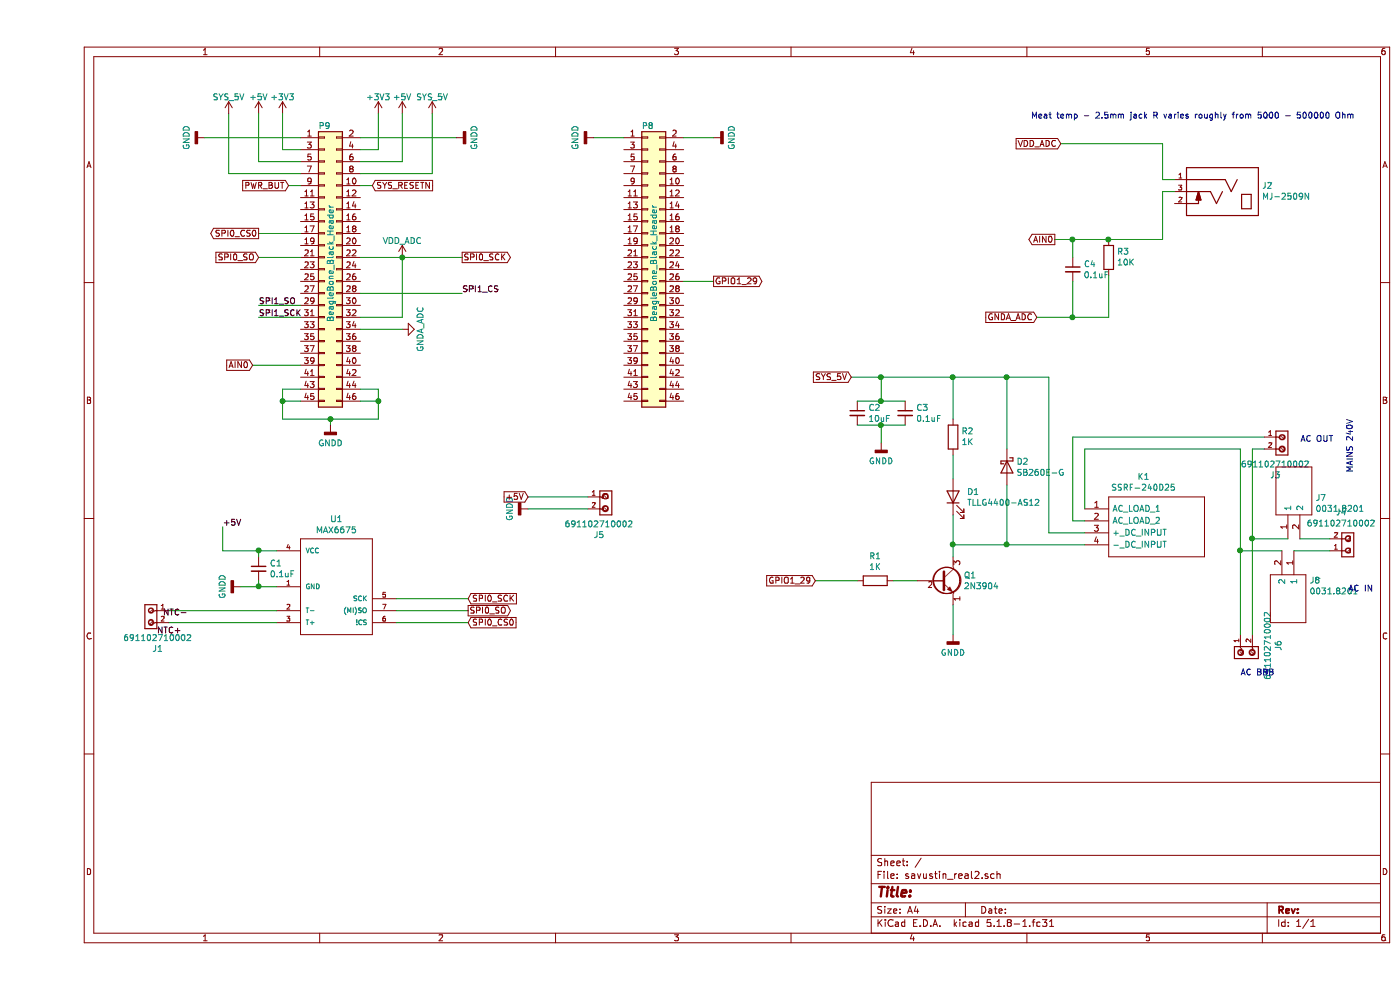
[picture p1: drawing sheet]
EESchema Schematic File Version 4
EELAYER 30 0
EELAYER END
$Descr A4 11693 8268
encoding utf-8
Sheet 1 1
Title ""
Date ""
Rev ""
Comp ""
Comment1 ""
Comment2 ""
Comment3 ""
Comment4 ""
$EndDescr
$Comp
L power:GNDD #PWR01
U 1 1
P 2450 3550
F 0 "#PWR01" H 2450 3300 50  0001 C CNN
F 1 "GNDD" H 2450 3400 50  0000 C CNN
F 2 "" H 2450 3550 60  0000 C CNN
F 3 "" H 2450 3550 60  0000 C CNN
	1    2450 3550
	1    0    0    -1  
$EndComp
Wire Wire Line
	2700 3250 2850 3250
Wire Wire Line
	2850 3250 2850 3350
Wire Wire Line
	2850 3500 2450 3500
Wire Wire Line
	2050 3500 2050 3350
Wire Wire Line
	2050 3250 2200 3250
Wire Wire Line
	2200 3350 2050 3350
Connection ~ 2050 3350
Wire Wire Line
	2700 3350 2850 3350
Connection ~ 2850 3350
Wire Wire Line
	2450 3550 2450 3500
Connection ~ 2450 3500
$Comp
L power:GNDD #PWR02
U 1 1
P 3500 1150
F 0 "#PWR02" H 3500 900 50  0001 C CNN
F 1 "GNDD" H 3500 1000 50  0000 C CNN
F 2 "" H 3500 1150 60  0000 C CNN
F 3 "" H 3500 1150 60  0000 C CNN
	1    3500 1150
	0    -1   -1   0   
$EndComp
$Comp
L power:GNDD #PWR03
U 1 1
P 1400 1150
F 0 "#PWR03" H 1400 900 50  0001 C CNN
F 1 "GNDD" H 1400 1000 50  0000 C CNN
F 2 "" H 1400 1150 60  0000 C CNN
F 3 "" H 1400 1150 60  0000 C CNN
	1    1400 1150
	0    1    1    0   
$EndComp
$Comp
L power:GNDD #PWR04
U 1 1
P 4650 1150
F 0 "#PWR04" H 4650 900 50  0001 C CNN
F 1 "GNDD" H 4650 1000 50  0000 C CNN
F 2 "" H 4650 1150 60  0000 C CNN
F 3 "" H 4650 1150 60  0000 C CNN
	1    4650 1150
	0    1    1    0   
$EndComp
$Comp
L power:GNDD #PWR05
U 1 1
P 5650 1150
F 0 "#PWR05" H 5650 900 50  0001 C CNN
F 1 "GNDD" H 5650 1000 50  0000 C CNN
F 2 "" H 5650 1150 60  0000 C CNN
F 3 "" H 5650 1150 60  0000 C CNN
	1    5650 1150
	0    -1   -1   0   
$EndComp
$Comp
L power:+3.3V #PWR06
U 1 1
P 2850 950
F 0 "#PWR06" H 2850 800 50  0001 C CNN
F 1 "+3V3" H 2850 1090 50  0000 C CNN
F 2 "" H 2850 950 60  0000 C CNN
F 3 "" H 2850 950 60  0000 C CNN
	1    2850 950 
	1    0    0    -1  
$EndComp
$Comp
L power:+5V #PWR07
U 1 1
P 3050 950
F 0 "#PWR07" H 3050 800 50  0001 C CNN
F 1 "+5V" H 3050 1090 50  0000 C CNN
F 2 "" H 3050 950 60  0000 C CNN
F 3 "" H 3050 950 60  0000 C CNN
	1    3050 950 
	1    0    0    -1  
$EndComp
Wire Wire Line
	2700 1250 2850 1250
Wire Wire Line
	2850 1250 2850 950 
Wire Wire Line
	2700 1350 3050 1350
Wire Wire Line
	3050 1350 3050 950 
Wire Wire Line
	3300 950  3300 1450
Wire Wire Line
	3300 1450 2700 1450
$Comp
L power:+3.3V #PWR08
U 1 1
P 2050 950
F 0 "#PWR08" H 2050 800 50  0001 C CNN
F 1 "+3V3" H 2050 1090 50  0000 C CNN
F 2 "" H 2050 950 60  0000 C CNN
F 3 "" H 2050 950 60  0000 C CNN
	1    2050 950 
	1    0    0    -1  
$EndComp
$Comp
L power:+5V #PWR09
U 1 1
P 1850 950
F 0 "#PWR09" H 1850 800 50  0001 C CNN
F 1 "+5V" H 1850 1090 50  0000 C CNN
F 2 "" H 1850 950 60  0000 C CNN
F 3 "" H 1850 950 60  0000 C CNN
	1    1850 950 
	1    0    0    -1  
$EndComp
Wire Wire Line
	2200 1250 2050 1250
Wire Wire Line
	2050 1250 2050 950 
Wire Wire Line
	2200 1350 1850 1350
Wire Wire Line
	1850 1350 1850 950 
Wire Wire Line
	2200 1450 1600 1450
Wire Wire Line
	1600 1450 1600 950 
Wire Wire Line
	2700 1150 3500 1150
Wire Wire Line
	2200 1150 1400 1150
Wire Wire Line
	4650 1150 4900 1150
Wire Wire Line
	5400 1150 5650 1150
$Comp
L pwr_BeagleBone:SYS_5V #PWR010
U 1 1
P 3300 950
F 0 "#PWR010" H 3300 800 50  0001 C CNN
F 1 "SYS_5V" H 3300 1090 50  0000 C CNN
F 2 "" H 3300 950 60  0000 C CNN
F 3 "" H 3300 950 60  0000 C CNN
	1    3300 950 
	1    0    0    -1  
$EndComp
$Comp
L pwr_BeagleBone:SYS_5V #PWR011
U 1 1
P 1600 950
F 0 "#PWR011" H 1600 800 50  0001 C CNN
F 1 "SYS_5V" H 1600 1090 50  0000 C CNN
F 2 "" H 1600 950 60  0000 C CNN
F 3 "" H 1600 950 60  0000 C CNN
	1    1600 950 
	1    0    0    -1  
$EndComp
$Comp
L pwr_BeagleBone:GNDA_ADC #PWR013
U 1 1
P 3050 2750
F 0 "#PWR013" H 3050 2500 50  0001 C CNN
F 1 "GNDA_ADC" H 3050 2600 50  0000 C CNN
F 2 "" H 3050 2750 60  0000 C CNN
F 3 "" H 3050 2750 60  0000 C CNN
	1    3050 2750
	0    -1   -1   0   
$EndComp
Wire Wire Line
	2700 2750 3050 2750
Text GLabel 2800 1550 2    50   Input ~ 0
SYS_RESETN
Wire Wire Line
	2700 1550 2800 1550
Text GLabel 2100 1550 0    50   Input ~ 0
PWR_BUT
Wire Wire Line
	2200 1550 2100 1550
$Comp
L Connector_Generic:Conn_02x23_Odd_Even P9
U 1 1
P 2400 2250
F 0 "P9" H 2400 3450 50  0000 C CNN
F 1 "BeagleBone_Black_Header" V 2450 2300 50  0000 C CNN
F 2 "Socket_BeagleBone_Black:Socket_BeagleBone_Black" H 2400 1400 60  0001 C CNN
F 3 "" H 2400 1400 60  0000 C CNN
	1    2400 2250
	1    0    0    -1  
$EndComp
$Comp
L Connector_Generic:Conn_02x23_Odd_Even P8
U 1 1
P 5100 2250
F 0 "P8" H 5100 3450 50  0000 C CNN
F 1 "BeagleBone_Black_Header" V 5150 2300 50  0000 C CNN
F 2 "Socket_BeagleBone_Black:Socket_BeagleBone_Black" H 5100 1400 60  0001 C CNN
F 3 "" H 5100 1400 60  0000 C CNN
	1    5100 2250
	1    0    0    -1  
$EndComp
Wire Wire Line
	2050 3350 2050 3250
Wire Wire Line
	2850 3350 2850 3500
Wire Wire Line
	2450 3500 2050 3500
$Comp
L spark-fun:MAX6675 U1
U 1 1
P 2500 4900
F 0 "U1" H 2500 5465 50  0000 C CNN
F 1 "MAX6675" H 2500 5374 50  0000 C CNN
F 2 "spark-fun:SOIC8" H 2530 5050 20  0001 C CNN
F 3 "" H 2500 4900 50  0001 C CNN
	1    2500 4900
	1    0    0    -1  
$EndComp
Wire Wire Line
	2700 2450 3550 2450
$Comp
L pwr_BeagleBone:VDD_ADC #PWR012
U 1 1
P 3050 2150
F 0 "#PWR012" H 3050 2000 50  0001 C CNN
F 1 "VDD_ADC" H 3050 2290 50  0000 C CNN
F 2 "" H 3050 2150 60  0000 C CNN
F 3 "" H 3050 2150 60  0000 C CNN
	1    3050 2150
	1    0    0    -1  
$EndComp
Wire Wire Line
	2700 2650 3050 2650
Wire Wire Line
	3050 2150 3050 2650
Wire Wire Line
	2200 2550 1850 2550
$Comp
L power:GNDD #PWR014
U 1 1
P 1700 4900
F 0 "#PWR014" H 1700 4650 50  0001 C CNN
F 1 "GNDD" H 1700 4750 50  0000 C CNN
F 2 "" H 1700 4900 60  0000 C CNN
F 3 "" H 1700 4900 60  0000 C CNN
	1    1700 4900
	0    1    1    0   
$EndComp
Wire Wire Line
	1700 4900 1850 4900
Wire Wire Line
	2000 4600 1850 4600
Wire Wire Line
	1550 4600 1550 4400
Wire Wire Line
	1850 4650 1850 4600
Connection ~ 1850 4600
Wire Wire Line
	1850 4600 1550 4600
Wire Wire Line
	1850 4850 1850 4900
Connection ~ 1850 4900
Wire Wire Line
	1850 4900 2000 4900
Text Label 3550 2450 0    50   ~ 0
SPI1_CS
Wire Wire Line
	3000 5200 3600 5200
Wire Wire Line
	3000 5100 3600 5100
Text Label 1850 2550 0    50   ~ 0
SPI1_SO
Wire Wire Line
	1850 2650 2200 2650
Text Label 1850 2650 0    50   ~ 0
SPI1_SCK
Wire Wire Line
	3000 5000 3600 5000
Text Label 1550 4400 0    50   ~ 0
+5V
$Comp
L connector2:691102710002 J1
U 1 1
P 900 5200
F 0 "J1" V 1117 5093 50  0000 C CNN
F 1 "691102710002" V 1026 5093 50  0000 C CNN
F 2 "connectors:691102710002" H 900 5200 50  0001 L BNN
F 3 "5mm" H 900 5200 50  0001 L BNN
F 4 "2" H 900 5200 50  0001 L BNN "Field4"
F 5 "250V(AC)" H 900 5200 50  0001 L BNN "Field5"
F 6 "Horizontal" H 900 5200 50  0001 L BNN "Field6"
F 7 "https://www.we-online.com/catalog/datasheet/691102710002.pdf" H 900 5200 50  0001 L BNN "Field7"
F 8 "THT" H 900 5200 50  0001 L BNN "Field8"
F 9 "691102710002" H 900 5200 50  0001 L BNN "Field9"
F 10 "22 to 14 (AWG) 0.326 to 2.08 (mm²)" H 900 5200 50  0001 L BNN "Field10"
F 11 "15A" H 900 5200 50  0001 L BNN "Field11"
F 12 "17.5A" H 900 5200 50  0001 L BNN "Field12"
F 13 "300V(AC)" H 900 5200 50  0001 L BNN "Field13"
	1    900  5200
	0    -1   1    0   
$EndComp
Wire Wire Line
	10050 3750 10050 4600
Wire Wire Line
	5400 2350 5650 2350
Text GLabel 5650 2350 2    50   Output ~ 0
GPIO1_29
Wire Wire Line
	8450 4450 8450 3150
Text GLabel 6800 3150 0    50   Input ~ 0
SYS_5V
$Comp
L Device:R R1
U 1 1
P 7000 4850
F 0 "R1" V 6793 4850 50  0000 C CNN
F 1 "1K" V 6884 4850 50  0000 C CNN
F 2 "Resistors_THT:R_Axial_DIN0309_L9.0mm_D3.2mm_P2.54mm_Vertical" V 6930 4850 50  0001 C CNN
F 3 "~" H 7000 4850 50  0001 C CNN
	1    7000 4850
	0    1    1    0   
$EndComp
Wire Wire Line
	6850 4850 6500 4850
Text GLabel 6500 4850 0    50   Input ~ 0
GPIO1_29
$Comp
L Transistor_BJT:2N3904 Q1
U 1 1
P 7550 4850
F 0 "Q1" H 7740 4896 50  0000 L CNN
F 1 "2N3904" H 7740 4805 50  0000 L CNN
F 2 "TO_SOT_Packages_THT:TO-92_Inline" H 7750 4775 50  0001 L CIN
F 3 "https://www.fairchildsemi.com/datasheets/2N/2N3904.pdf" H 7550 4850 50  0001 L CNN
	1    7550 4850
	1    0    0    -1  
$EndComp
Wire Wire Line
	7150 4850 7350 4850
$Comp
L power:GNDD #PWR016
U 1 1
P 7650 5300
F 0 "#PWR016" H 7650 5050 50  0001 C CNN
F 1 "GNDD" H 7650 5150 50  0000 C CNN
F 2 "" H 7650 5300 60  0000 C CNN
F 3 "" H 7650 5300 60  0000 C CNN
	1    7650 5300
	1    0    0    -1  
$EndComp
Wire Wire Line
	7650 5300 7650 5050
Wire Wire Line
	7650 4550 8100 4550
$Comp
L Device:R R2
U 1 1
P 7650 3650
F 0 "R2" H 7580 3604 50  0000 R CNN
F 1 "1K" H 7580 3695 50  0000 R CNN
F 2 "Resistors_THT:R_Axial_DIN0309_L9.0mm_D3.2mm_P2.54mm_Vertical" V 7580 3650 50  0001 C CNN
F 3 "~" H 7650 3650 50  0001 C CNN
	1    7650 3650
	-1   0    0    1   
$EndComp
$Comp
L Device:LED D1
U 1 1
P 7650 4150
F 0 "D1" V 7689 4033 50  0000 R CNN
F 1 "TLLG4400-AS12" V 7598 4033 50  0000 R CNN
F 2 "LED_THT:LED_D3.0mm" H 7650 4150 50  0001 C CNN
F 3 "~" H 7650 4150 50  0001 C CNN
	1    7650 4150
	0    -1   -1   0   
$EndComp
Wire Wire Line
	7650 4300 7650 4550
Connection ~ 7650 4550
Wire Wire Line
	7650 4550 7650 4650
Wire Wire Line
	7650 4000 7650 3800
Wire Wire Line
	6800 3150 7050 3150
$Comp
L Diode:B260 D2
U 1 1
P 8100 3900
F 0 "D2" V 8054 3979 50  0000 L CNN
F 1 "SB260E-G" V 8145 3979 50  0000 L CNN
F 2 "Diodes_THT:D_DO-15_P10.16mm_Horizontal" H 8100 3725 50  0001 C CNN
F 3 "http://www.jameco.com/Jameco/Products/ProdDS/1538777.pdf" H 8100 3900 50  0001 C CNN
	1    8100 3900
	0    1    1    0   
$EndComp
Wire Wire Line
	8100 4550 8100 4050
Connection ~ 8100 4550
Wire Wire Line
	8100 3750 8100 3150
Connection ~ 8100 3150
Wire Wire Line
	8100 3150 8450 3150
Wire Wire Line
	7650 3500 7650 3150
Connection ~ 7650 3150
Wire Wire Line
	7650 3150 8100 3150
Wire Wire Line
	6850 3350 7050 3350
Wire Wire Line
	7250 3550 7050 3550
Wire Wire Line
	7050 3350 7050 3150
Connection ~ 7050 3350
Wire Wire Line
	7050 3350 7250 3350
Connection ~ 7050 3150
Wire Wire Line
	7050 3150 7650 3150
$Comp
L power:GNDD #PWR015
U 1 1
P 7050 3700
F 0 "#PWR015" H 7050 3450 50  0001 C CNN
F 1 "GNDD" H 7050 3550 50  0000 C CNN
F 2 "" H 7050 3700 60  0000 C CNN
F 3 "" H 7050 3700 60  0000 C CNN
	1    7050 3700
	1    0    0    -1  
$EndComp
Wire Wire Line
	7050 3700 7050 3550
Connection ~ 7050 3550
Wire Wire Line
	7050 3550 6850 3550
$Comp
L Device:R R3
U 1 1
P 8950 2150
F 0 "R3" H 8880 2104 50  0000 R CNN
F 1 "10K" H 8880 2195 50  0000 R CNN
F 2 "Resistors_THT:R_Axial_DIN0309_L9.0mm_D3.2mm_P2.54mm_Vertical" V 8880 2150 50  0001 C CNN
F 3 "~" H 8950 2150 50  0001 C CNN
	1    8950 2150
	-1   0    0    1   
$EndComp
Wire Wire Line
	8950 2650 8950 2300
Connection ~ 8950 2000
Wire Wire Line
	8950 2000 8650 2000
Text GLabel 8350 2650 0    50   Input ~ 0
GNDA_ADC
Text GLabel 8550 1200 0    50   Input ~ 0
VDD_ADC
Wire Wire Line
	2200 3050 1800 3050
Text GLabel 1800 3050 0    50   Input ~ 0
AIN0
Text GLabel 8500 2000 0    50   Output ~ 0
AIN0
$Comp
L Device:C_Small C4
U 1 1
P 8650 2250
F 0 "C4" H 8742 2296 50  0000 L CNN
F 1 "0.1uF" H 8742 2205 50  0000 L CNN
F 2 "capacitors:C_Disc_D3.8mm_W2.6mm_P2.50mm" H 8650 2250 50  0001 C CNN
F 3 "~" H 8650 2250 50  0001 C CNN
	1    8650 2250
	1    0    0    -1  
$EndComp
Wire Wire Line
	8950 2650 8650 2650
Wire Wire Line
	8650 2350 8650 2650
Connection ~ 8650 2650
Wire Wire Line
	8650 2650 8350 2650
Wire Wire Line
	8650 2150 8650 2000
Connection ~ 8650 2000
Wire Wire Line
	8650 2000 8500 2000
$Comp
L SSRF_oikea:SSRF-240D25 K1
U 1 1
P 8750 4550
F 0 "K1" H 9242 3985 50  0000 C CNN
F 1 "SSRF-240D25" H 9242 4076 50  0000 C CNN
F 2 "SSRF-240D25:SSRF240D25" H 9800 4650 50  0001 L CNN
F 3 "https://www.te.com/commerce/DocumentDelivery/DDEController?Action=srchrtrv&DocNm=8-1773454-3_SSRF_Data_Sheet&DocType=CS&DocLang=English" H 9800 4550 50  0001 L CNN
F 4 "Solid State Relays - PCB Mount SPST-NO 3-15VDC 25A SS RELAY" H 9800 4450 50  0001 L CNN "Description"
F 5 "35.6" H 9800 4350 50  0001 L CNN "Height"
F 6 "TE Connectivity" H 9800 4250 50  0001 L CNN "Manufacturer_Name"
F 7 "SSRF-240D25" H 9800 4150 50  0001 L CNN "Manufacturer_Part_Number"
F 8 "655-SSRF-240D25" H 9800 4050 50  0001 L CNN "Mouser Part Number"
F 9 "https://www.mouser.co.uk/ProductDetail/TE-Connectivity-PB/SSRF-240D25?qs=g%252BEszo6zu8MEBlQ4YPOQrQ%3D%3D" H 9800 3950 50  0001 L CNN "Mouser Price/Stock"
F 10 "" H 9800 3850 50  0001 L CNN "RS Part Number"
F 11 "" H 9800 3750 50  0001 L CNN "RS Price/Stock"
	1    8750 4550
	1    0    0    1   
$EndComp
Wire Wire Line
	8100 4550 8750 4550
Wire Wire Line
	8750 4450 8450 4450
Wire Wire Line
	10050 3750 8750 3750
Wire Wire Line
	8750 3750 8750 4250
Wire Wire Line
	8750 4350 8650 4350
Wire Wire Line
	8650 4350 8650 3650
Wire Wire Line
	8650 3650 10250 3650
Text Notes 8300 1000 0    50   ~ 0
Meat temp - 2.5mm jack R varies roughly from 5000 - 500000 Ohm
$Comp
L connector2:691102710002 J3
U 1 1
P 10450 3750
F 0 "J3" V 10667 3643 50  0000 C CNN
F 1 "691102710002" V 10576 3643 50  0000 C CNN
F 2 "connectors:691102710002" H 10450 3750 50  0001 L BNN
F 3 "5mm" H 10450 3750 50  0001 L BNN
F 4 "2" H 10450 3750 50  0001 L BNN "Field4"
F 5 "250V(AC)" H 10450 3750 50  0001 L BNN "Field5"
F 6 "Horizontal" H 10450 3750 50  0001 L BNN "Field6"
F 7 "https://www.we-online.com/catalog/datasheet/691102710002.pdf" H 10450 3750 50  0001 L BNN "Field7"
F 8 "THT" H 10450 3750 50  0001 L BNN "Field8"
F 9 "691102710002" H 10450 3750 50  0001 L BNN "Field9"
F 10 "22 to 14 (AWG) 0.326 to 2.08 (mm²)" H 10450 3750 50  0001 L BNN "Field10"
F 11 "15A" H 10450 3750 50  0001 L BNN "Field11"
F 12 "17.5A" H 10450 3750 50  0001 L BNN "Field12"
F 13 "300V(AC)" H 10450 3750 50  0001 L BNN "Field13"
	1    10450 3750
	0    1    1    0   
$EndComp
$Comp
L connector2:691102710002 J4
U 1 1
P 11000 4500
F 0 "J4" V 11217 4393 50  0000 C CNN
F 1 "691102710002" V 11126 4393 50  0000 C CNN
F 2 "connectors:691102710002" H 11000 4500 50  0001 L BNN
F 3 "5mm" H 11000 4500 50  0001 L BNN
F 4 "2" H 11000 4500 50  0001 L BNN "Field4"
F 5 "250V(AC)" H 11000 4500 50  0001 L BNN "Field5"
F 6 "Horizontal" H 11000 4500 50  0001 L BNN "Field6"
F 7 "https://www.we-online.com/catalog/datasheet/691102710002.pdf" H 11000 4500 50  0001 L BNN "Field7"
F 8 "THT" H 11000 4500 50  0001 L BNN "Field8"
F 9 "691102710002" H 11000 4500 50  0001 L BNN "Field9"
F 10 "22 to 14 (AWG) 0.326 to 2.08 (mm²)" H 11000 4500 50  0001 L BNN "Field10"
F 11 "15A" H 11000 4500 50  0001 L BNN "Field11"
F 12 "17.5A" H 11000 4500 50  0001 L BNN "Field12"
F 13 "300V(AC)" H 11000 4500 50  0001 L BNN "Field13"
	1    11000 4500
	0    1    -1   0   
$EndComp
Text Notes 11000 3950 1    50   ~ 0
MAINS 240V
Text Label 1050 5150 0    50   ~ 0
NTC-
Text Label 1000 5300 0    50   ~ 0
NTC+
$Comp
L connector2:691102710002 J5
U 1 1
P 4800 4250
F 0 "J5" V 5017 4143 50  0000 C CNN
F 1 "691102710002" V 4926 4143 50  0000 C CNN
F 2 "connectors:691102710002" H 4800 4250 50  0001 L BNN
F 3 "5mm" H 4800 4250 50  0001 L BNN
F 4 "2" H 4800 4250 50  0001 L BNN "Field4"
F 5 "250V(AC)" H 4800 4250 50  0001 L BNN "Field5"
F 6 "Horizontal" H 4800 4250 50  0001 L BNN "Field6"
F 7 "https://www.we-online.com/catalog/datasheet/691102710002.pdf" H 4800 4250 50  0001 L BNN "Field7"
F 8 "THT" H 4800 4250 50  0001 L BNN "Field8"
F 9 "691102710002" H 4800 4250 50  0001 L BNN "Field9"
F 10 "22 to 14 (AWG) 0.326 to 2.08 (mm²)" H 4800 4250 50  0001 L BNN "Field10"
F 11 "15A" H 4800 4250 50  0001 L BNN "Field11"
F 12 "17.5A" H 4800 4250 50  0001 L BNN "Field12"
F 13 "300V(AC)" H 4800 4250 50  0001 L BNN "Field13"
	1    4800 4250
	0    1    1    0   
$EndComp
Wire Wire Line
	4600 4150 4100 4150
Wire Wire Line
	4600 4250 4100 4250
Text GLabel 4100 4150 0    50   Input ~ 0
+5V
$Comp
L power:GNDD #PWR017
U 1 1
P 4100 4250
F 0 "#PWR017" H 4100 4000 50  0001 C CNN
F 1 "GNDD" H 4100 4100 50  0000 C CNN
F 2 "" H 4100 4250 60  0000 C CNN
F 3 "" H 4100 4250 60  0000 C CNN
	1    4100 4250
	0    1    1    0   
$EndComp
Wire Wire Line
	10050 4600 10400 4600
Wire Wire Line
	10800 4500 10550 4500
Wire Wire Line
	10150 4500 10150 3750
Wire Wire Line
	10150 3750 10250 3750
Connection ~ 10150 4500
Connection ~ 10050 4600
Text Notes 10550 3700 0    50   ~ 0
AC OUT
Text Notes 10950 4950 0    50   ~ 0
AC IN
Text Notes 10050 5650 0    50   ~ 0
AC BBB
$Comp
L Device:C_Small C3
U 1 1
P 7250 3450
F 0 "C3" H 7342 3496 50  0000 L CNN
F 1 "0.1uF" H 7342 3405 50  0000 L CNN
F 2 "capacitors:C_Disc_D3.8mm_W2.6mm_P2.50mm" H 7250 3450 50  0001 C CNN
F 3 "~" H 7250 3450 50  0001 C CNN
	1    7250 3450
	1    0    0    -1  
$EndComp
$Comp
L Device:C_Small C2
U 1 1
P 6850 3450
F 0 "C2" H 6942 3496 50  0000 L CNN
F 1 "10uF" H 6942 3405 50  0000 L CNN
F 2 "capacitors:C_Disc_D3.8mm_W2.6mm_P2.50mm" H 6850 3450 50  0001 C CNN
F 3 "~" H 6850 3450 50  0001 C CNN
	1    6850 3450
	1    0    0    -1  
$EndComp
$Comp
L Device:C_Small C1
U 1 1
P 1850 4750
F 0 "C1" H 1942 4796 50  0000 L CNN
F 1 "0.1uF" H 1942 4705 50  0000 L CNN
F 2 "capacitors:C_Disc_D3.8mm_W2.6mm_P2.50mm" H 1850 4750 50  0001 C CNN
F 3 "~" H 1850 4750 50  0001 C CNN
	1    1850 4750
	1    0    0    -1  
$EndComp
$Comp
L audio2:MJ-2509N J2
U 1 1
P 9900 1600
F 0 "J2" H 9570 1554 50  0000 R CNN
F 1 "MJ-2509N" H 9570 1645 50  0000 R CNN
F 2 "CUI_MJ-2509N" H 9900 1600 50  0001 L BNN
F 3 "CUI INC" H 9900 1600 50  0001 L BNN
F 4 "MANUFACTURER RECOMMENDATIONS" H 9900 1600 50  0001 L BNN "Field4"
F 5 "1.01" H 9900 1600 50  0001 L BNN "Field5"
	1    9900 1600
	-1   0    0    1   
$EndComp
Wire Wire Line
	9400 1500 9400 1200
Wire Wire Line
	9400 1200 8550 1200
Wire Wire Line
	9400 2000 8950 2000
Wire Wire Line
	9500 1500 9400 1500
Wire Wire Line
	9400 1600 9500 1600
Wire Wire Line
	9400 1600 9400 2000
$Comp
L fuse:0031.8201 J8
U 1 1
P 10500 4600
F 0 "J8" V 10746 4728 50  0000 L CNN
F 1 "0031.8201" V 10837 4728 50  0000 L CNN
F 2 "0031.8201" H 11150 4700 50  0001 L CNN
F 3 "http://www.schurter.com.hk/var/schurter/storage/ilcatalogue/files/document/datasheet/en/pdf/typ_OGN.pdf" H 11150 4600 50  0001 L CNN
F 4 "Fuse Holder FUSE-HOLDER OGN" H 11150 4500 50  0001 L CNN "Description"
F 5 "" H 11150 4400 50  0001 L CNN "Height"
F 6 "SCHURTER" H 11150 4300 50  0001 L CNN "Manufacturer_Name"
F 7 "0031.8201" H 11150 4200 50  0001 L CNN "Manufacturer_Part_Number"
F 8 "0031.8201" H 11150 4100 50  0001 L CNN "Arrow Part Number"
F 9 "https://www.arrow.com/en/products/0031.8201/schurter" H 11150 4000 50  0001 L CNN "Arrow Price/Stock"
F 10 "693-0031.8201" H 11150 3900 50  0001 L CNN "Mouser Part Number"
F 11 "https://www.mouser.co.uk/ProductDetail/Schurter/00318201?qs=A0AD9A9uYPZ%2F5Y96FqMyAQ%3D%3D" H 11150 3800 50  0001 L CNN "Mouser Price/Stock"
	1    10500 4600
	0    1    1    0   
$EndComp
Wire Wire Line
	10050 4600 10050 5300
Wire Wire Line
	10150 4500 10150 5300
$Comp
L connector2:691102710002 J6
U 1 1
P 10150 5500
F 0 "J6" V 10367 5393 50  0000 C CNN
F 1 "691102710002" V 10276 5393 50  0000 C CNN
F 2 "connectors:691102710002" H 10150 5500 50  0001 L BNN
F 3 "5mm" H 10150 5500 50  0001 L BNN
F 4 "2" H 10150 5500 50  0001 L BNN "Field4"
F 5 "250V(AC)" H 10150 5500 50  0001 L BNN "Field5"
F 6 "Horizontal" H 10150 5500 50  0001 L BNN "Field6"
F 7 "https://www.we-online.com/catalog/datasheet/691102710002.pdf" H 10150 5500 50  0001 L BNN "Field7"
F 8 "THT" H 10150 5500 50  0001 L BNN "Field8"
F 9 "691102710002" H 10150 5500 50  0001 L BNN "Field9"
F 10 "22 to 14 (AWG) 0.326 to 2.08 (mm²)" H 10150 5500 50  0001 L BNN "Field10"
F 11 "15A" H 10150 5500 50  0001 L BNN "Field11"
F 12 "17.5A" H 10150 5500 50  0001 L BNN "Field12"
F 13 "300V(AC)" H 10150 5500 50  0001 L BNN "Field13"
	1    10150 5500
	1    0    0    1   
$EndComp
Wire Wire Line
	10500 4600 10800 4600
$Comp
L fuse:0031.8201 J7
U 1 1
P 10450 4500
F 0 "J7" V 10788 4272 50  0000 R CNN
F 1 "0031.8201" V 10697 4272 50  0000 R CNN
F 2 "0031.8201" H 11100 4600 50  0001 L CNN
F 3 "http://www.schurter.com.hk/var/schurter/storage/ilcatalogue/files/document/datasheet/en/pdf/typ_OGN.pdf" H 11100 4500 50  0001 L CNN
F 4 "Fuse Holder FUSE-HOLDER OGN" H 11100 4400 50  0001 L CNN "Description"
F 5 "" H 11100 4300 50  0001 L CNN "Height"
F 6 "SCHURTER" H 11100 4200 50  0001 L CNN "Manufacturer_Name"
F 7 "0031.8201" H 11100 4100 50  0001 L CNN "Manufacturer_Part_Number"
F 8 "0031.8201" H 11100 4000 50  0001 L CNN "Arrow Part Number"
F 9 "https://www.arrow.com/en/products/0031.8201/schurter" H 11100 3900 50  0001 L CNN "Arrow Price/Stock"
F 10 "693-0031.8201" H 11100 3800 50  0001 L CNN "Mouser Part Number"
F 11 "https://www.mouser.co.uk/ProductDetail/Schurter/00318201?qs=A0AD9A9uYPZ%2F5Y96FqMyAQ%3D%3D" H 11100 3700 50  0001 L CNN "Mouser Price/Stock"
	1    10450 4500
	0    -1   -1   0   
$EndComp
Wire Wire Line
	10450 4500 10150 4500
Wire Wire Line
	1100 5100 2000 5100
Wire Wire Line
	1100 5200 2000 5200
Wire Wire Line
	2200 1950 1850 1950
Wire Wire Line
	2700 2150 3050 2150
Connection ~ 3050 2150
Wire Wire Line
	3050 2150 3550 2150
Text GLabel 3550 2150 2    50   Output ~ 0
SPI0_SCK
Text GLabel 1850 1950 0    50   Output ~ 0
SPI0_CS0
Wire Wire Line
	2200 2150 1850 2150
Text GLabel 1850 2150 0    50   Input ~ 0
SPI0_SO
Text GLabel 3600 5200 2    50   Input ~ 0
SPI0_CS0
Text GLabel 3600 5100 2    50   Output ~ 0
SPI0_SO
Text GLabel 3600 5000 2    50   Input ~ 0
SPI0_SCK
$EndSCHEMATC
